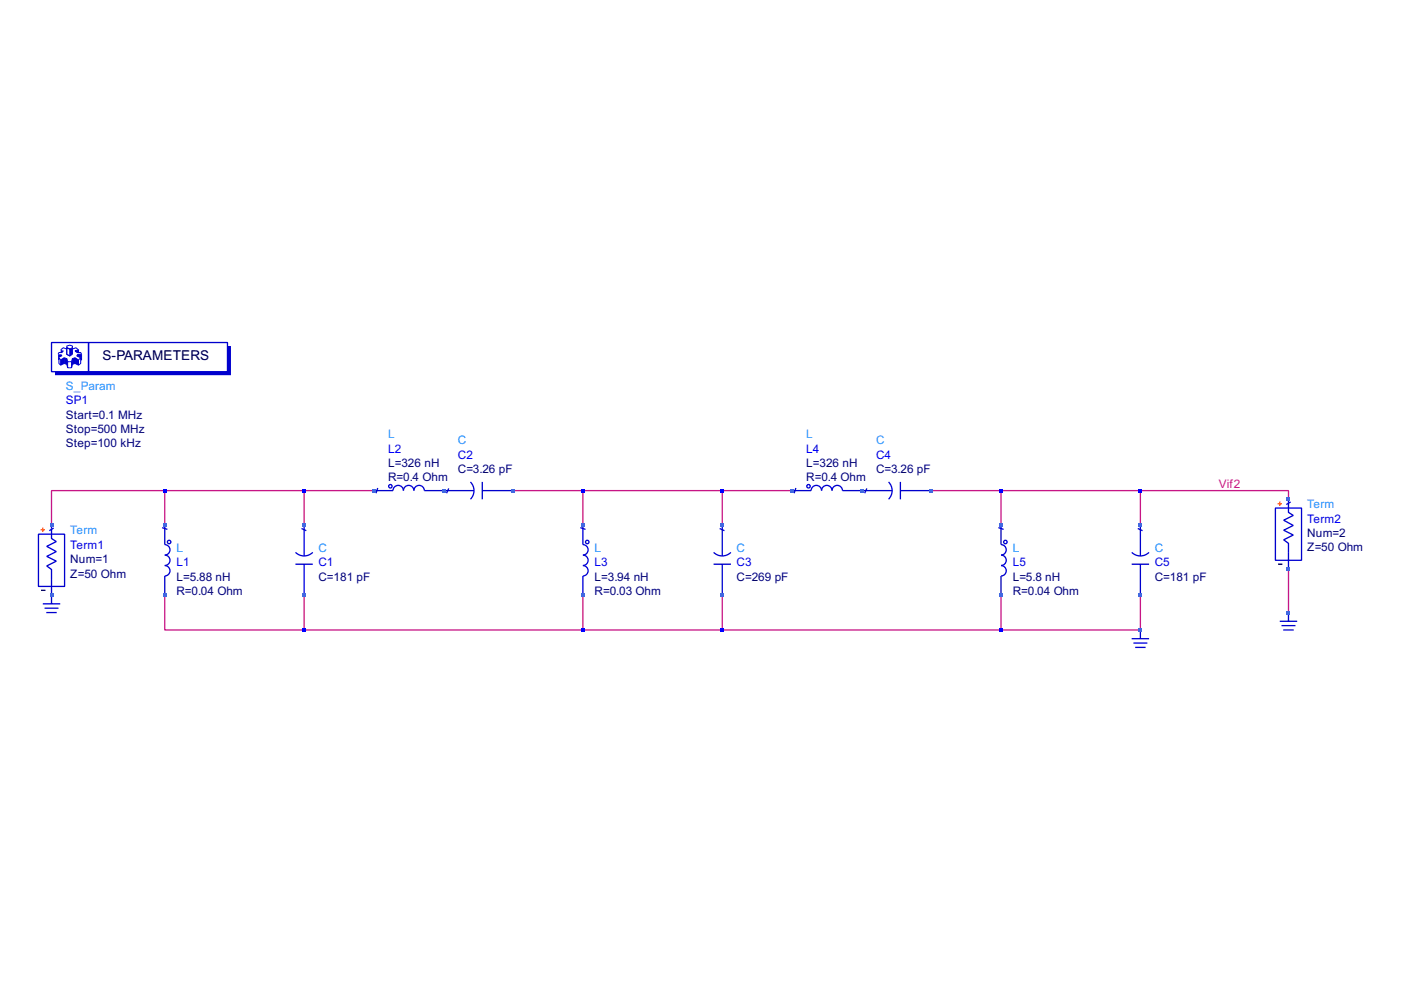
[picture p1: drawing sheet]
<svg xmlns="http://www.w3.org/2000/svg" width="297mm" height="210mm" viewBox="0 0 297 210" stroke-linecap="round" stroke-linejoin="round" font-family="sans-serif">
<g fill="none" stroke="#c71585" stroke-width=".28">
<path d="M34.9 104h-24v7.4M34.9 104v7.4M34.9 104h44.4M64.5 104v7.4M108.8 104h59.1M123.6 104v7.4M153.1 104v7.4M197.5 104h44.3M212.2 104v7.4M241.8 104h31.4v1.9M241.8 104v7.4M34.9 126.2v7.4h29.6"/>
<path d="M64.5 126.2v7.4M123.6 126.2v7.4M153.1 126.2v7.4M212.2 126.2v7.4M241.8 126.2v7.4h-177.3M273.2 120.6v9.3"/>
</g>
<g fill="none" stroke="#0000cd" stroke-width=".28">
<path d="M10.9 72.6h7.9v6.2h-7.9zM18.8 72.6h29.4v6.2h-29.4zM8.2 113.3h5.5v11h-5.5zM10.9 111.4v2.8l1 .6-2 1 2 1.1-2 1.1 2 1-2 1 1 .7v7.3M11.4 112l-.9 .5M34.4 111.9l1.1 .3M34.9 111.4v4.1a1.11 1.11 0 0 1 1.1 1.1 1.11 1.11 0 0 1-1.1 1.1 1.11 1.11 0 0 1 1.1 1.1 1.11 1.11 0 0 1-1.1 1.1 1.11 1.11 0 0 1 1.1 1.1 1.11 1.11 0 0 1-1.1 1.1v4.1M62.6 119.6h3.7M62.7 117.1a2.59 2.59 0 0 0 3.6 0M63.9 112.1l1 .4M64.5 111.4v6.5M64.5 119.7v6.5"/>
<path d="M79.3 104h4a1.11 1.11 0 0 1 1.1-1.1 1.11 1.11 0 0 1 1.1 1.1 1.11 1.11 0 0 1 1.1-1.1 1.11 1.11 0 0 1 1.2 1.1 1.11 1.11 0 0 1 1.1-1.1 1.11 1.11 0 0 1 1.1 1.1h10.5M80.1 103.5l-.4 1.1M95.1 103.6l-.4 1M99.7 102.2a2.59 2.59 0 0 1 0 3.6M102.3 102.2v3.7M102.3 104h6.5M123 111.9l1.1 .3M123.6 111.4v4.1a1.11 1.11 0 0 1 1.1 1.1 1.11 1.11 0 0 1-1.1 1.1 1.11 1.11 0 0 1 1.1 1.1 1.11 1.11 0 0 1-1.1 1.1 1.11 1.11 0 0 1 1.1 1.1 1.11 1.11 0 0 1-1.1 1.1v4.1M151.3 119.6h3.7M151.3 117.1a2.59 2.59 0 0 0 3.7 0M152.6 112.1l1 .4M153.1 111.4v6.5"/>
<path d="M153.1 119.7v6.5M167.9 104h4.1a1.11 1.11 0 0 1 1.1-1.1 1.11 1.11 0 0 1 1.1 1.1 1.11 1.11 0 0 1 1.1-1.1 1.11 1.11 0 0 1 1.1 1.1 1.11 1.11 0 0 1 1.1-1.1 1.11 1.11 0 0 1 1.1 1.1h10.5M168.7 103.5l-.3 1.1M183.8 103.6l-.5 1M188.4 102.2a2.59 2.59 0 0 1 0 3.6M190.9 102.2v3.7M191 104h6.5M211.7 111.9l1.1 .3M212.2 111.4v4.1a1.11 1.11 0 0 1 1.1 1.1 1.11 1.11 0 0 1-1.1 1.1 1.11 1.11 0 0 1 1.1 1.1 1.11 1.11 0 0 1-1.1 1.1 1.11 1.11 0 0 1 1.1 1.1 1.11 1.11 0 0 1-1.1 1.1v4.1M239.9 119.6h3.7M240 117.1a2.59 2.59 0 0 0 3.6 0M241.2 112.1l1 .4"/>
<path d="M241.8 111.4v6.5M241.8 119.7v6.5M270.4 107.7h5.6v11.1h-5.6zM273.2 105.9v2.7l1 .7-2 1 2 1.1-2 1 2 1-2 1.1 1 .7v5.4M273.6 106.4l-.9 .6M9.1 128h3.7M9.4 129h3M9.8 129.9h2.2M239.9 135.4h3.7M240.3 136.3h3M240.7 137.3h2.2M241.8 133.6v1.8"/>
<path d="M271.3 131.7h3.7M271.7 132.6h3M272.1 133.6h2.2M273.2 129.9v1.8"/>
<circle cx="35.9" cy="114.9" r=".37"/>
<circle cx="82.8" cy="103.1" r=".37"/>
<circle cx="124.5" cy="114.9" r=".37"/>
<circle cx="171.4" cy="103.1" r=".37"/>
<circle cx="213.2" cy="114.9" r=".37"/>
</g>
<path d="M271 119.6h.9M8.7 125.2h.9" fill="none" stroke="#000" stroke-width=".28"/>
<path d="M8.6 112.3h.9M9.1 111.9v.9M270.9 106.8h.9M271.3 106.3v1" fill="none" stroke="#ff4500" stroke-width=".28"/>
<g fill="none" stroke="#0000cd" stroke-width=".21">
<path d="M12.9 76.3l.7-.4v1.2l-.7 .3zM12.9 76.3l-.4-.4v1.2l.4 .3M13.2 74.7h-.7l-.2 .4M13.6 75.9l.6 .1v1.2l-.6-.1M14.2 73.4l.6-.2 .6 .2v.3l-.6 .3-.6-.3zM14.2 73.7v1.4l.6 .4 .6-.4v-1.4M14.2 74l-.8-.3-.5 .5M14.2 76l.1 .7M14.2 77.2l.1 .8M14.3 76.7h.9M14.3 78h.9M14.3 76.7v1.3"/>
<path d="M15.2 76.7v1.3M15.4 74l.7-.3 .5 .5M15.4 76l-.2 .7M15.4 77.2l-.2 .8M15.9 75.9l.7 .4v1.1l-.7-.3zM15.9 75.9l-.5 .1v1.2l.5-.1M16.6 76.3l.5-.4v1.2l-.5 .3M16.6 74.7v-.5l-.7 .2 .4 .3h.8l.2 .4M17.3 75.1v1.2h-.2M17.3 75.1h-.8l-.2 .4 .8 .4"/>
</g>
<g fill="#0000cd">
<path d="M12.3 75.1h.7l.2 .4-.7 .4v.4h-.2z"/>
<path d="M12.9 74.2l.7 .2-.4 .3h-.3z"/>
<path d="M13.6 75.9l.6 .1 .1 .7v1.3l-.1-.8-.6-.1z"/>
<path d="M15.9 74.4l.7-.2v.5h-.3z"/>
<path d="M16.5 75.1h.8v1.2h-.2v-.4l-.8-.4z"/>
<path d="M15.9 75.9l.7 .4v1.1l-.7-.3z"/>
<path d="M15.4 76l.5-.1v1.2l-.5 .1z"/>
<path d="M12.9 76.3l.7-.4v1.2l-.7 .3z"/>
<path d="M15.4 76v1.2l-.2 .8v-1.3z"/>
</g>
<path d="M14.2 73.7l.6 .3v1.5l-.6-.4zM14.2 73.7l.6 .3" fill="none" stroke="#0000cd" stroke-width=".21"/>
<g fill="#0000cd">
<path d="M14.8 74l.6-.3v1.4l-.6 .4z"/>
<path d="M11.7 78.8h36.5v-5.4h.8v6.1h-37.3z"/>
</g>
<g fill="#4169e1">
<path d="M10.6 125.8h.7v.8h-.7z"/>
<path d="M10.6 111h.7v.8h-.7z"/>
<path d="M34.6 125.8h.7v.8h-.7z"/>
<path d="M34.6 111h.7v.8h-.7z"/>
</g>
<g fill="#00f">
<path d="M34.6 103.7h.7v.7h-.7z"/>
<path d="M64.1 133.2h.8v.7h-.8z"/>
</g>
<g fill="#4169e1">
<path d="M64.1 125.8h.8v.8h-.8z"/>
<path d="M64.1 111h.8v.8h-.8z"/>
</g>
<path d="M64.1 103.7h.8v.7h-.8z" fill="#00f"/>
<g fill="#4169e1">
<path d="M78.9 103.7h.7v.7h-.7z"/>
<path d="M93.7 103.7h.7v.7h-.7z"/>
<path d="M108.4 103.7h.8v.7h-.8z"/>
</g>
<path d="M123.2 133.2h.8v.7h-.8z" fill="#00f"/>
<g fill="#4169e1">
<path d="M123.2 125.8h.8v.8h-.8z"/>
<path d="M123.2 111h.8v.8h-.8z"/>
</g>
<g fill="#00f">
<path d="M123.2 103.7h.8v.7h-.8z"/>
<path d="M152.8 133.2h.7v.7h-.7z"/>
</g>
<g fill="#4169e1">
<path d="M152.8 125.8h.7v.8h-.7z"/>
<path d="M152.8 111h.7v.8h-.7z"/>
</g>
<path d="M152.8 103.7h.7v.7h-.7z" fill="#00f"/>
<g fill="#4169e1">
<path d="M167.5 103.7h.8v.7h-.8z"/>
<path d="M182.3 103.7h.8v.7h-.8z"/>
<path d="M197.1 103.7h.7v.7h-.7z"/>
</g>
<path d="M211.9 133.2h.7v.7h-.7z" fill="#00f"/>
<g fill="#4169e1">
<path d="M211.9 125.8h.7v.8h-.7z"/>
<path d="M211.9 111h.7v.8h-.7z"/>
</g>
<path d="M211.9 103.7h.7v.7h-.7z" fill="#00f"/>
<g fill="#4169e1">
<path d="M241.4 133.2h.8v.7h-.8z"/>
<path d="M241.4 125.8h.8v.8h-.8z"/>
<path d="M241.4 111h.8v.8h-.8z"/>
</g>
<path d="M241.4 103.7h.8v.7h-.8z" fill="#00f"/>
<g fill="#4169e1">
<path d="M272.8 129.5h.8v.7h-.8z"/>
<path d="M272.8 120.3h.8v.7h-.8z"/>
<path d="M272.8 105.5h.8v.7h-.8z"/>
</g>
<text font-size="2.9" x="21.7" y="76.4">S-PARAMETERS</text>
<g font-size="2.5" fill="#1e90ff">
<text x="14" y="82.6">S_Param</text>
<text x="82.3" y="92.9">L</text>
<text x="97.1" y="94.2">C</text>
<text x="171" y="92.9">L</text>
<text x="185.7" y="94.2">C</text>
<text x="277.2" y="107.8">Term</text>
<text x="14.9" y="113.3">Term</text>
<text x="37.4" y="117">L</text>
<text x="67.5" y="117">C</text>
<text x="126.1" y="117">L</text>
<text x="156.2" y="117">C</text>
<text x="214.7" y="117">L</text>
<text x="244.8" y="117">C</text>
</g>
<g font-size="2.5" fill="#00f">
<text x="14" y="85.7">SP1</text>
<text x="82.3" y="95.9">L2</text>
<text x="171" y="95.9">L4</text>
<text x="97.1" y="97.2">C2</text>
<text x="185.7" y="97.2">C4</text>
<text x="277.2" y="110.8">Term2</text>
<text x="14.9" y="116.4">Term1</text>
<text x="37.4" y="120">L1</text>
<text x="67.5" y="120">C1</text>
<text x="126.1" y="120">L3</text>
<text x="156.2" y="120">C3</text>
<text x="214.7" y="120">L5</text>
<text x="244.8" y="120">C5</text>
</g>
<g font-size="2.5" fill="#000080">
<text x="14" y="88.7">Start=0.1 MHz</text>
<text x="14" y="94.8">Step=100 kHz</text>
<text x="14" y="91.8">Stop=500 MHz</text>
<text x="82.3" y="99">L=326 nH</text>
<text x="97.1" y="100.3">C=3.26 pF</text>
<text x="171" y="99">L=326 nH</text>
<text x="185.7" y="100.3">C=3.26 pF</text>
<text x="82.3" y="102">R=0.4 Ohm</text>
<text x="171" y="102">R=0.4 Ohm</text>
<text x="277.2" y="113.9">Num=2</text>
<text x="14.9" y="119.4">Num=1</text>
<text x="277.2" y="116.9">Z=50 Ohm</text>
<text x="14.9" y="122.4">Z=50 Ohm</text>
<text x="37.4" y="123.1">L=5.88 nH</text>
<text x="67.5" y="123.1">C=181 pF</text>
<text x="126.1" y="123.1">L=3.94 nH</text>
<text x="156.2" y="123.1">C=269 pF</text>
<text x="214.7" y="123.1">L=5.8 nH</text>
<text x="244.8" y="123.1">C=181 pF</text>
<text x="37.4" y="126.1">R=0.04 Ohm</text>
<text x="126.1" y="126.1">R=0.03 Ohm</text>
<text x="214.7" y="126.1">R=0.04 Ohm</text>
</g>
<text font-size="2.5" fill="#c71585" x="258.4" y="103.4">Vif2</text>
</svg>
